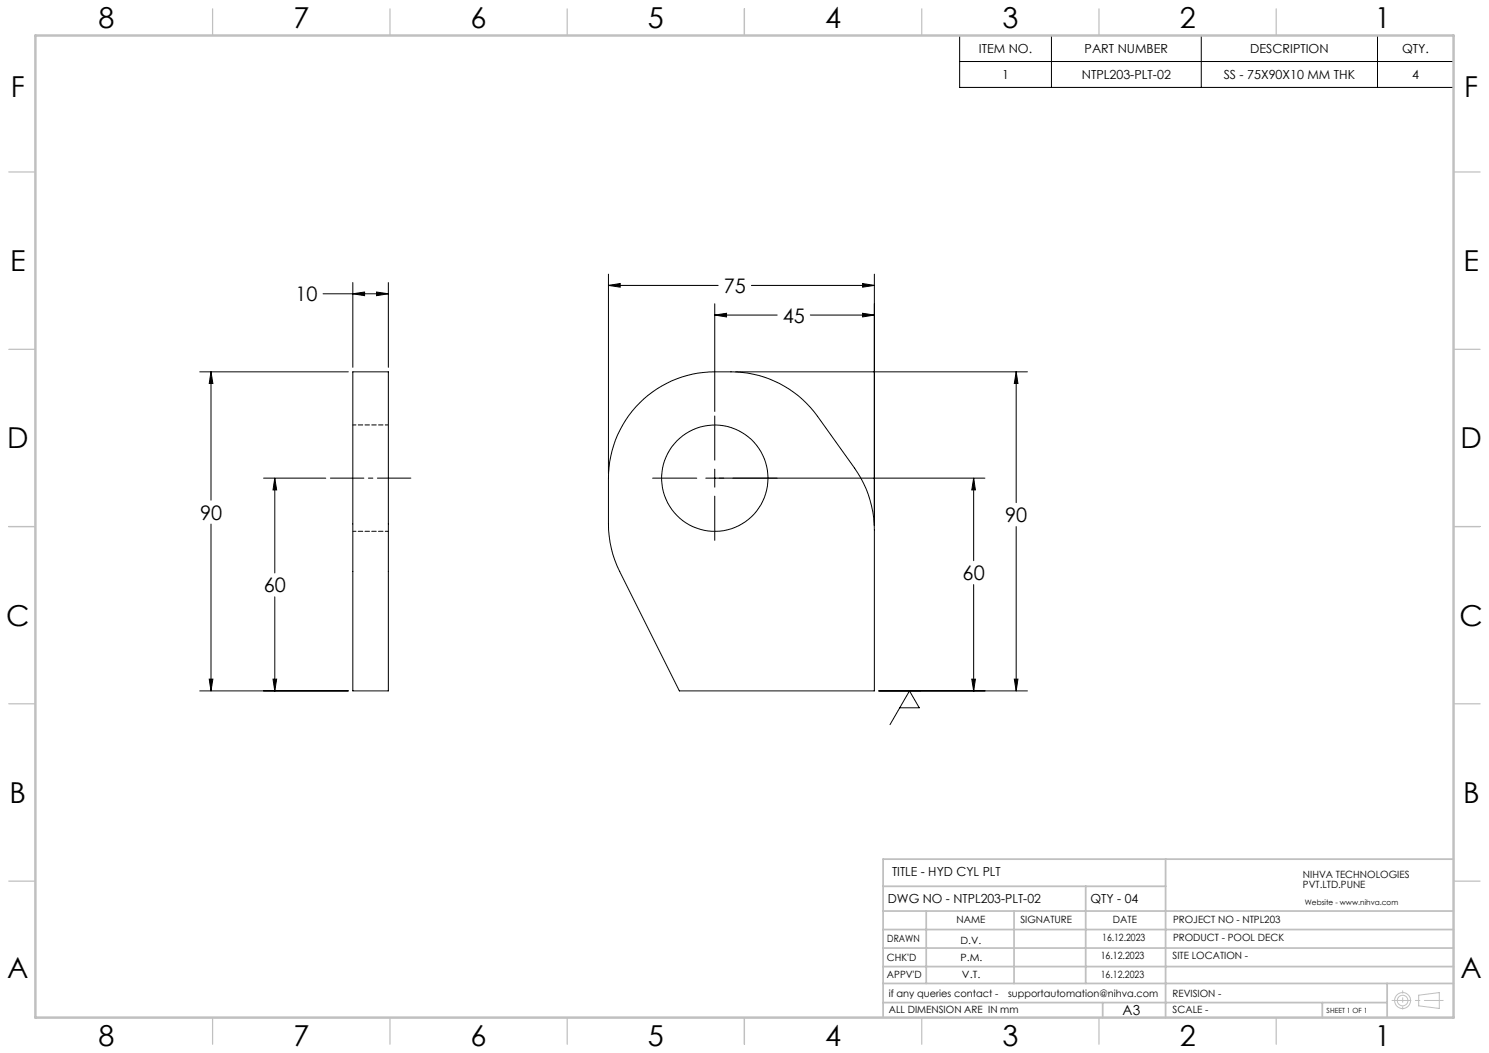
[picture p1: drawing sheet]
<svg xmlns="http://www.w3.org/2000/svg" width="420mm" height="297mm" viewBox="0 0 420 297" stroke-linecap="round" stroke-linejoin="round" font-family="sans-serif">
<g fill="none" stroke="#c0c0c0" stroke-width=".28">
<path d="M400.2 280.7l5.8-.7v4.4l-5.8-.7z"/>
<circle cx="395.6" cy="282.2" r="2.26"/>
<circle cx="395.6" cy="282.2" r="1.49"/>
</g>
<g fill="none" stroke="#000" stroke-width=".28">
<path d="M270.7 10h139.3v14.7h-139.3zM270.7 17.4h139.3M296.6 10v14.7M338.8 10v14.7M388.5 10v14.7M99.5 79.7v23.9M109.5 79.7v23.9M171.6 77.3v56.3M243.3 80l3.3 .5-3.3 .5zM246.6 77.3v70.9M91.1 82.9h18.4M99.5 82.9l3.3-.5v1z"/>
<path d="M106.2 82.4l3.3 .5-3.3 .5zM171.6 80.5l3.3-.5v1zM171.6 80.5h31M201.6 88.9l3.3-.5v1zM201.6 85.7v30.4M201.6 88.9h17.6M211.9 80.5h34.7M228.6 88.9h18M243.3 88.4l3.3 .5-3.3 .5zM56.3 104.9h41.9M59.5 104.9l.5 3.3h-1zM59.5 104.9v36.2"/>
<path d="M99.5 104.9h10v90h-10zM180.4 113.7a29.7 29.7 0 0 1 21.2-8.8 38.2 38.2 0 0 1 13.9 1.5 30.3 30.3 0 0 1 15.1 11l10.5 14.6a30 30 0 0 1 5.5 17.5v45.4h-55l-16.8-33.7a30.2 30.2 0 0 1-3.2-13.4v-12.9a29.7 29.7 0 0 1 8.8-21.2zM201.6 117.3v12.5M207.5 104.9h82.3M286.6 104.9l.5 3.3h-1zM286.6 104.9v36.9M74.3 134.9h17.6M77.5 134.9l.5 3.3h-1zM77.5 134.9v26.7M184.1 134.9h12.4M201.6 132.3v5.1M201.6 139.9v12.5"/>
<path d="M274.6 134.9l.5 3.3h-1zM274.6 134.9v23.2M277.8 134.9h-78.7M59.5 147.8v47.1M286.6 148.5v46.4M77.5 168.3v26.6M274.6 164.9v30M56.3 194.9h41.9M59 191.6h1l-.5 3.3zM77 191.6h1l-.5 3.3zM247.9 194.9h41.9M253.8 199.6h5.5l-2.8-4.7-5.5 9.5"/>
<path d="M274.1 191.6h1l-.5 3.3zM286.1 191.6h1l-.5 3.3z"/>
<circle cx="201.6" cy="134.9" r="15"/>
</g>
<path d="M115.9 134.9h-22.7" fill="none" stroke="#000" stroke-width=".28" stroke-dasharray="15.2 1.3 1.3 1.3" stroke-dashoffset="5.8"/>
<path d="M392.7 282.2h14.4" fill="none" stroke="#c0c0c0" stroke-width=".28" stroke-dasharray="15.2 1.3 1.3 1.3" stroke-dashoffset="9.9"/>
<path d="M395.7 279.5v5.1" fill="none" stroke="#c0c0c0" stroke-width=".28" stroke-dasharray="15.2 1.3 1.3 1.3" stroke-dashoffset="14.6"/>
<g fill="none" stroke="#c0c0c0" stroke-width=".35">
<path d="M60 2.5v7.5M110 2.5v7.5M160 2.5v7.5M210 2.5v7.5M260 2.5v7.5M310 2.5v7.5M360 2.5v7.5M2.5 48.5h7.5M410 48.5h7.5M2.5 98.5h7.5M410 98.5h7.5M2.5 148.5h7.5"/>
<path d="M410 148.5h7.5M2.5 198.5h7.5M410 198.5h7.5M2.5 248.5h7.5M410 248.5h7.5M60 287v7.5M110 287v7.5M160 287v7.5M210 287v7.5M260 287v7.5M310 287v7.5M360 287v7.5"/>
</g>
<g fill="none" stroke="#c0c0c0" stroke-width=".5">
<path d="M249.1 257h160.9M249.1 250h79.7M261.3 257v20.4M286 257v20.4M306.2 250v27.4M328.8 242.3v44.7M410 242.3h-160.9v44.7M249.1 272.6h160.9M249.1 267.4h160.9M249.1 262.2h160.9M249.1 277.4h160.9M391.3 277.4v9.6"/>
<path d="M249.1 282.8h142.2M311 282.8v4.2M373 282.8v4.2"/>
</g>
<path d="M10 10h400v277h-400z" fill="none" stroke="#c0c0c0" stroke-width=".7"/>
<path d="M171.6 80.5l3.3-.5v1zM243.3 80l3.3 .5-3.3 .5zM286.6 104.9l.5 3.3h-1zM286.1 191.6h1l-.5 3.3zM274.6 134.9l.5 3.3h-1zM274.1 191.6h1l-.5 3.3zM201.6 88.9l3.3-.5v1zM243.3 88.4l3.3 .5-3.3 .5zM59.5 104.9l.5 3.3h-1zM59 191.6h1l-.5 3.3zM99.5 82.9l3.3-.5v1zM106.2 82.4l3.3 .5-3.3 .5zM77.5 134.9l.5 3.3h-1zM77 191.6h1l-.5 3.3z" fill="#000"/>
<path d="M109.5 119.9h-10M99.5 149.9h10" fill="none" stroke="#000" stroke-width=".28" stroke-dasharray="1.3 .6" stroke-dashoffset=".4"/>
<g font-size="8.1">
<text x="27.8" y="8">8</text>
<text x="82.8" y="8">7</text>
<text x="132.8" y="8">6</text>
<text x="182.8" y="8">5</text>
<text x="232.8" y="8">4</text>
<text x="282.8" y="8">3</text>
<text x="332.8" y="8">2</text>
<text x="387.8" y="8">1</text>
<text x="3" y="27.2">F</text>
<text x="413" y="27.2">F</text>
<text x="2.8" y="76.5">E</text>
<text x="412.8" y="76.5">E</text>
<text x="2" y="126.5">D</text>
<text x="412" y="126.5">D</text>
<text x="1.7" y="176.5">C</text>
<text x="411.7" y="176.5">C</text>
<text x="2.7" y="226.5">B</text>
<text x="412.7" y="226.5">B</text>
<text x="2" y="275.7">A</text>
<text x="412" y="275.7">A</text>
<text x="27.8" y="295">8</text>
<text x="82.8" y="295">7</text>
<text x="132.8" y="295">6</text>
<text x="182.8" y="295">5</text>
<text x="232.8" y="295">4</text>
<text x="282.8" y="295">3</text>
<text x="332.8" y="295">2</text>
<text x="387.8" y="295">1</text>
</g>
<g font-size="5.6">
<text x="204.2" y="82.6">75</text>
<text x="83.3" y="85">10</text>
<text x="220.8" y="91">45</text>
<text x="56.4" y="146.6">90</text>
<text x="283.5" y="147.3">90</text>
<text x="74.4" y="167.1">60</text>
<text x="271.5" y="163.6">60</text>
</g>
<text font-size="3.9" x="316.7" y="286.4">A3</text>
<g font-size="3.5">
<text x="276.1" y="15">ITEM NO.</text>
<text x="305.9" y="15">PART NUMBER</text>
<text x="352.6" y="15">DESCRIPTION</text>
<text x="395.5" y="15">QTY.</text>
<text x="282.7" y="22.3">1</text>
<text x="305.1" y="22.3">NTPL203-PLT-02</text>
<text x="345.2" y="22.3">SS - 75X90X10 MM THK</text>
<text x="398.3" y="22.3">4</text>
<text x="251.6" y="247.2">TITLE - HYD CYL PLT</text>
<text x="250.4" y="254.8">DWG NO - NTPL203-PLT-02</text>
<text x="307.6" y="254.8">QTY - 04</text>
</g>
<g font-size="2.8">
<text x="367.5" y="247.7">NIHVA TECHNOLOGIES</text>
<text x="367.5" y="250.5">PVT.LTD.PUNE</text>
<text x="269.8" y="260.4">NAME</text>
<text x="287.8" y="260.4">SIGNATURE</text>
<text x="313.9" y="260.5">DATE</text>
<text x="330.9" y="260.5">PROJECT NO - NTPL203</text>
<text x="250.3" y="265.7">DRAWN</text>
<text x="270.9" y="266.1">D.V.</text>
<text x="310.9" y="265.5">16.12.2023</text>
<text x="330.9" y="265.5">PRODUCT - POOL DECK</text>
<text x="250.2" y="271.1">CHK'D</text>
<text x="250.2" y="275.8">APPV'D</text>
<text x="270.9" y="271.1">P.M.</text>
<text x="271.3" y="275.8">V.T.</text>
<text x="310.5" y="270.6">16.12.2023</text>
<text x="310.5" y="275.8">16.12.2023</text>
<text x="330.7" y="270.6">SITE LOCATION -</text>
<text x="250.7" y="281.1">if any queries contact -</text>
<text x="284.3" y="281.1">supportautomation@nihva.com</text>
<text x="330.7" y="281.1">REVISION -</text>
<text x="250.7" y="285.6">ALL DIMENSION ARE IN mm</text>
<text x="330.7" y="285.6">SCALE -</text>
</g>
<text font-size="2.1" x="368.1" y="255.1">Website - www.nihva.com</text>
<text font-size="2" x="374.2" y="285.6">SHEET 1 OF 1</text>
</svg>
